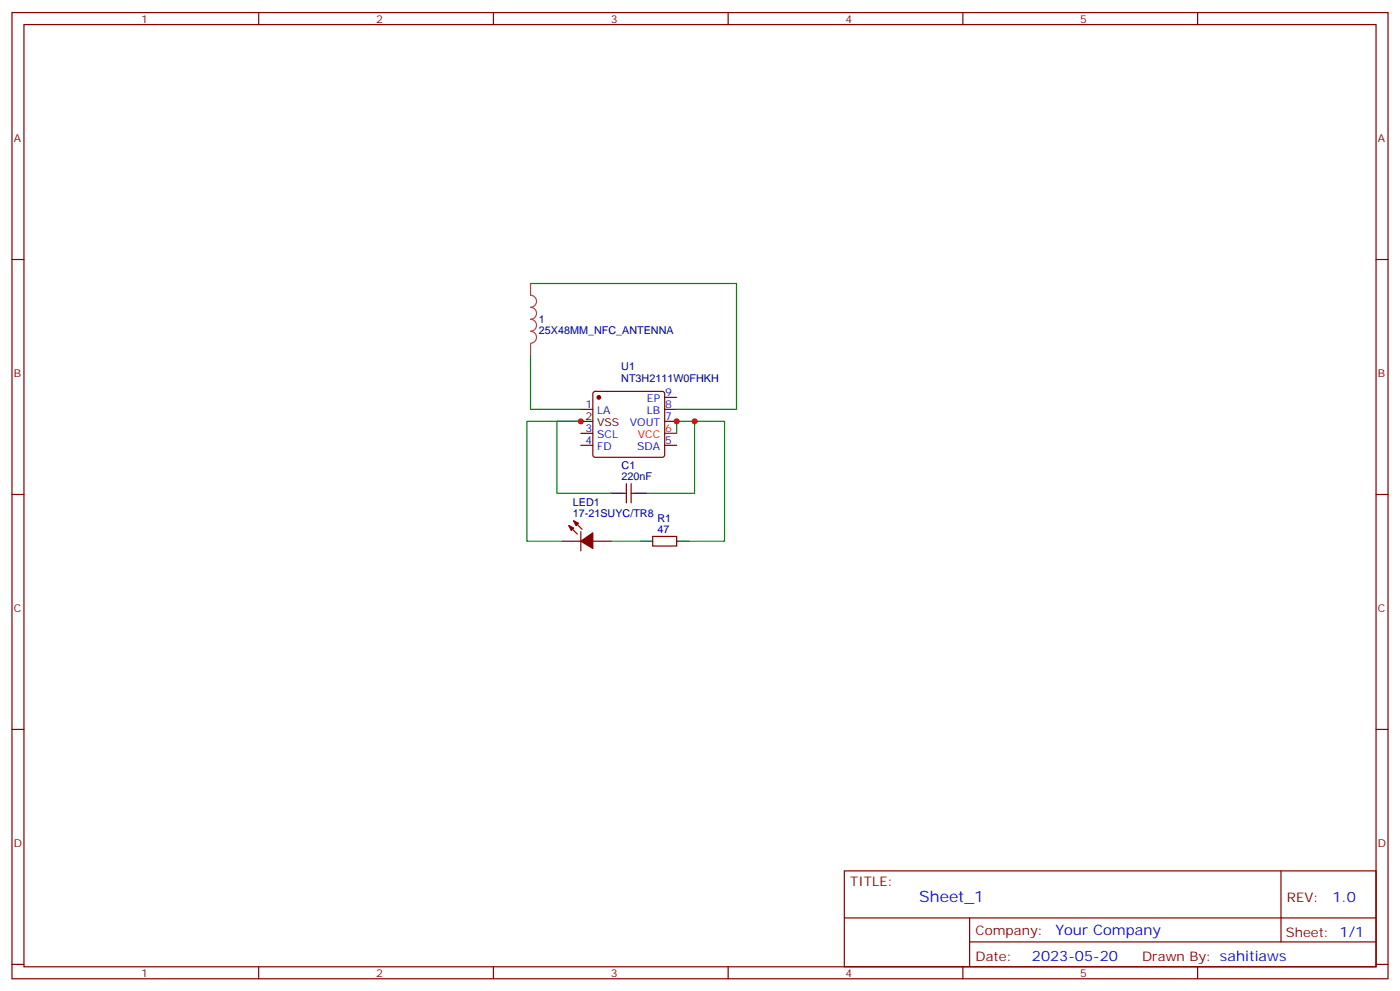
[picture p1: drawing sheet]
<svg xmlns="http://www.w3.org/2000/svg" width="412mm" height="292mm" viewBox="0 0 412 292" stroke-linecap="round" stroke-linejoin="round" font-family="sans-serif">
<g fill="none" stroke="#870000" stroke-width=".35">
<path d="M3.5 3.7h405.4v284.3h-405.4zM7.1 7.2h398.2v277.3h-398.2zM76.2 3.7v3.5M145.3 3.7v3.5M214.5 3.7v3.5M283.6 3.7v3.5M352.8 3.7v3.5M3.5 76.4h3.6M405.3 76.4h3.6M174.9 115.4l.4-.2h19.8l.5 .2 .2 .5v18l-.2 .5-.5 .2h-19.8l-.5-.2-.2-.5v-18zM195.8 116.9h3.5M171.1 120.5h3.5"/>
<path d="M171.1 131.1h3.5M171.1 127.5h3.5M195.8 120.5h3.5M195.8 124h3.5M195.8 131.1h3.5M3.5 145.5h3.6M165.8 159.3h5.3M167.6 154.7l2.4 2.5M169 153.3l2.4 2.5M171.1 156.5v5.6M174.6 159.3h5.3M183.4 145.2h1.1"/>
<path d="M184.5 142.3v5.7M185.9 142.3v5.7M185.9 145.2h1.1M192.3 157.9h7v2.8h-7zM405.3 145.5h3.6M3.5 214.7h3.6M405.3 214.7h3.6M248.7 256.3h156.6v28.2h-156.6zM377.3 256.3v20.9M248.7 270.1h156.5M285.6 277.2h119.6M285.6 270.1v14.2"/>
<path d="M3.5 283.8h3.6M76.2 284.5v3.5M145.3 284.5v3.5M214.5 284.5v3.5M283.6 284.5v3.5M352.8 284.5v3.5M405.3 283.8h3.6"/>
</g>
<path d="M195.8 127.5h3.5" fill="none" stroke="#f00" stroke-width=".35"/>
<path d="M171.1 124h3.5M179.9 145.2h3.5M187 145.2h3.5M188.7 159.3h3.6M199.3 159.3h3.5" fill="none" stroke="#000" stroke-width=".35"/>
<g fill="#870000" stroke="#870000" stroke-width=".35">
<path d="M167.6 154.7l1.4 .7-.7 .7z"/>
<path d="M169 153.3l1.4 .7-.7 .7z"/>
<path d="M171.1 159.3l3.5-2.5v4.6z"/>
<circle cx="176.4" cy="116.9" r=".53"/>
</g>
<path d="M156.3 83.4v3.5a1.76 1.76 0 0 1 1.7 1.8 1.76 1.76 0 0 1-1.7 1.7 1.76 1.76 0 0 1 1.7 1.8 1.76 1.76 0 0 1-1.7 1.8 1.76 1.76 0 0 1 1.7 1.7 1.76 1.76 0 0 1-1.7 1.8 1.76 1.76 0 0 1 1.7 1.8 1.76 1.76 0 0 1-1.7 1.7M156.3 101.1v3.5" fill="none" stroke="#a64a4a" stroke-width=".35"/>
<path d="M156.3 83.4h60.7v37.1h-17.7M156.3 104.6v15.9h14.8M199.3 127.5v-3.5h5.3v21.2h-14.1M204.6 124h8.8v35.3h-10.6M179.9 145.2h-15.9v-21.2h7.1h-15.9v35.3h10.6M179.9 159.3h8.8" fill="none" stroke="#008700" stroke-width=".35"/>
<g fill="#c00">
<circle cx="204.6" cy="124" r=".88"/>
<circle cx="171.1" cy="124" r=".88"/>
<circle cx="199.3" cy="124" r=".88"/>
</g>
<text font-size="4.6" fill="#00f" x="270.8" y="265.3">Sheet_1</text>
<g font-size="4.2" fill="#00f">
<text x="392.5" y="265.6">1.0</text>
<text x="310.9" y="275.1">Your Company</text>
<text x="304" y="282.9">2023-05-20</text>
</g>
<g font-size="3.9" fill="#800">
<text x="250.5" y="260.9">TITLE:</text>
<text x="379.1" y="265.6">REV:</text>
<text x="287.4" y="275.1">Company:</text>
<text x="378.7" y="275.7">Sheet: 1/1</text>
<text x="287.4" y="282.8">Date:</text>
<text x="336.4" y="282.8">Drawn By: sahitiaws</text>
</g>
<g font-size="3.2" fill="#800">
<text x="41.6" y="6.7">1</text>
<text x="110.8" y="6.7">2</text>
<text x="179.9" y="6.7">3</text>
<text x="249.1" y="6.7">4</text>
<text x="318.2" y="6.7">5</text>
<text x="4.1" y="41.8">A</text>
<text x="405.9" y="41.8">A</text>
<text x="4.1" y="110.9">B</text>
<text x="405.9" y="110.9">B</text>
<text x="4.1" y="180.1">C</text>
<text x="405.9" y="180.1">C</text>
<text x="4.1" y="249.2">D</text>
<text x="405.9" y="249.2">D</text>
<text x="41.6" y="287.5">1</text>
<text x="110.8" y="287.5">2</text>
<text x="179.9" y="287.5">3</text>
<text x="249.1" y="287.5">4</text>
<text x="318.2" y="287.5">5</text>
</g>
<g font-size="3.2" fill="#000080">
<text x="158.7" y="95.1">1</text>
<text x="158.7" y="98.3">25X48MM_NFC_ANTENNA</text>
<text x="183" y="112.3">NT3H2111W0FHKH</text>
<text x="183" y="109">U1</text>
<text x="183.1" y="141.3">220nF</text>
<text x="183.1" y="138.1">C1</text>
<text x="168.7" y="149">LED1</text>
<text x="168.7" y="152.2">17-21SUYC/TR8</text>
<text x="193.7" y="153.6">R1</text>
<text x="193.7" y="156.8">47</text>
</g>
<g font-size="3.2" fill="#00f">
<text x="190.6" y="118.4">EP</text>
<text x="196" y="116.6">9</text>
<text x="172.4" y="120.1">1</text>
<text x="175.9" y="121.9">LA</text>
<text x="185.5" y="125.4">VOUT</text>
<text x="190.5" y="121.9">LB</text>
<text x="196" y="120.1">8</text>
<text x="196" y="123.6">7</text>
<text x="172.4" y="130.7">4</text>
<text x="172.4" y="127.2">3</text>
<text x="175.9" y="128.9">SCL</text>
<text x="196" y="130.7">5</text>
<text x="175.9" y="132.5">FD</text>
<text x="187.7" y="132.5">SDA</text>
</g>
<g font-size="3.2">
<text x="172.4" y="123.6">2</text>
<text x="175.9" y="125.4">VSS</text>
</g>
<g font-size="3.2" fill="#f00">
<text x="187.9" y="128.9">VCC</text>
<text x="196" y="127.2">6</text>
</g>
</svg>
